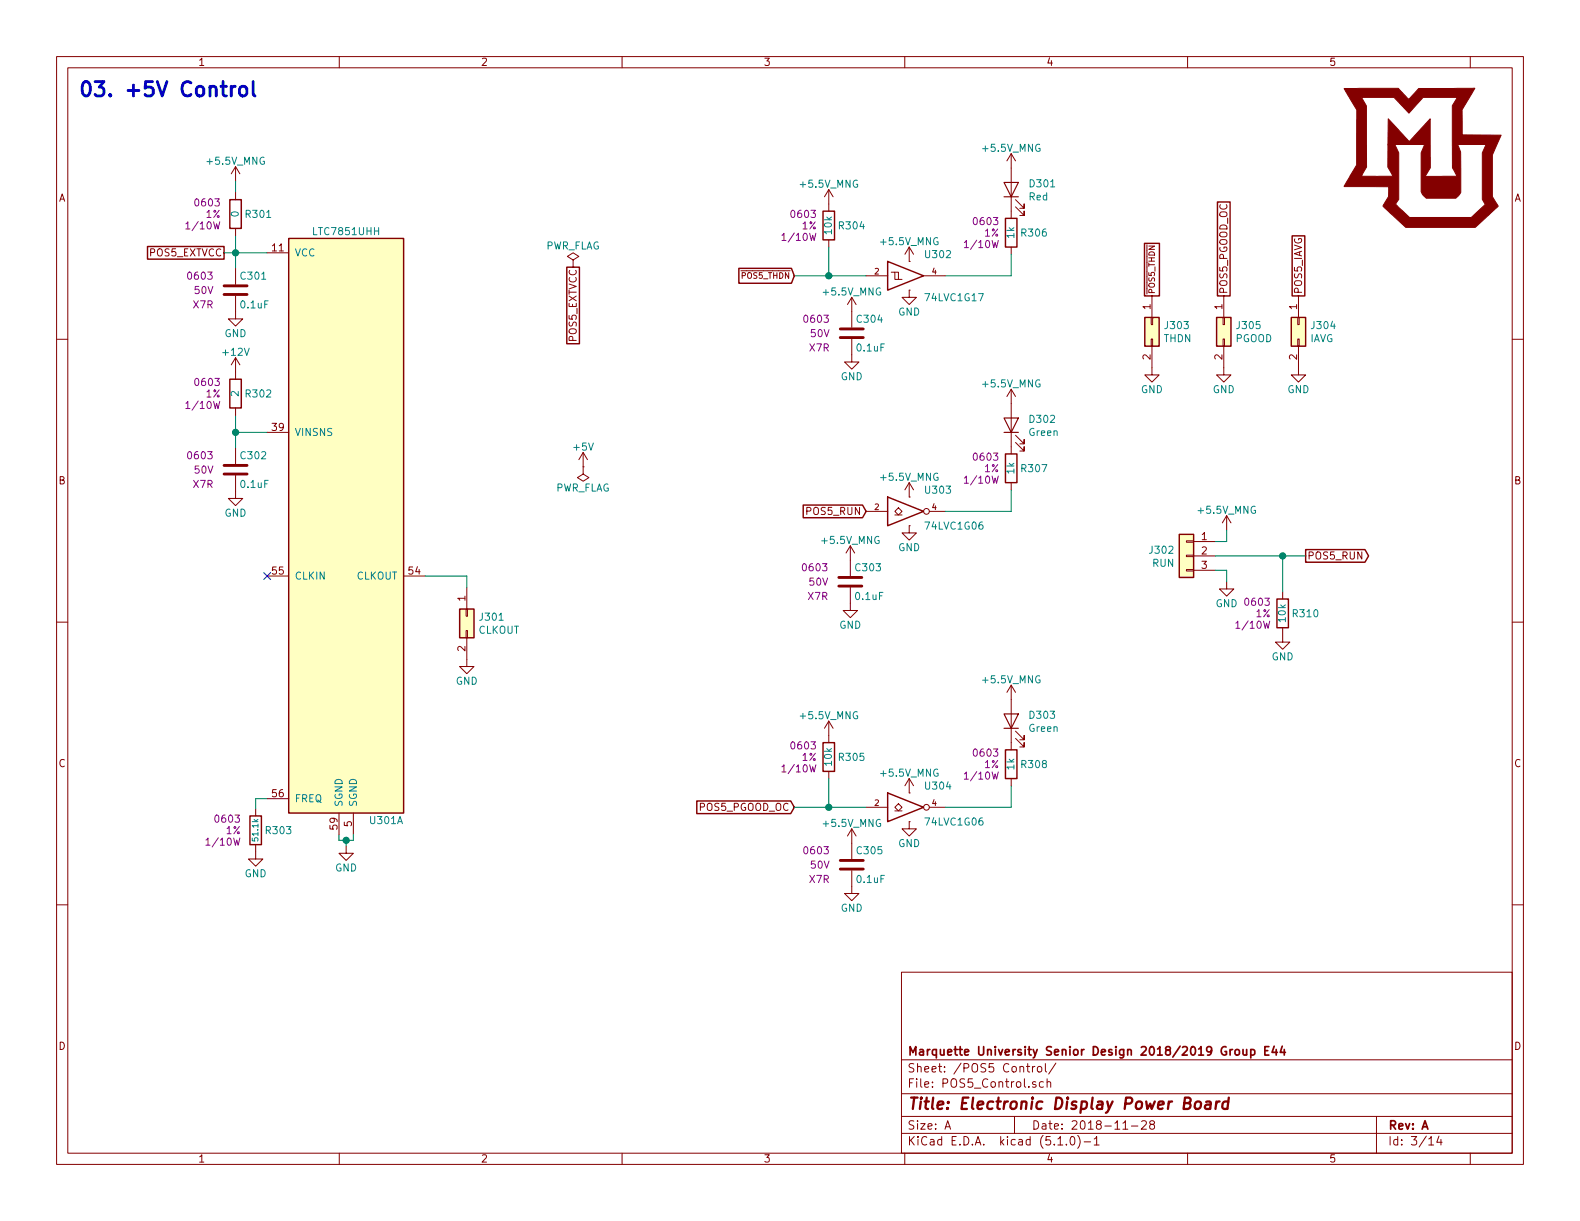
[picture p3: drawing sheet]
EESchema Schematic File Version 4
LIBS:LTC7851_Demo-cache
EELAYER 29 0
EELAYER END
$Descr A 11000 8500
encoding utf-8
Sheet 3 14
Title "Electronic Display Power Board"
Date "2018-11-28"
Rev "A"
Comp "Marquette University Senior Design 2018/2019 Group E44"
Comment1 ""
Comment2 ""
Comment3 ""
Comment4 ""
$EndDescr
$Comp
L LED_Display_Local_Library:LTC7851UHH U301
U 1 1
P 2410 3660
F 0 "U301" H 2810 1610 50  0000 R CNN
F 1 "LTC7851UHH" H 2410 5710 50  0000 C CNN
F 2 "Custom Footprints Library:QFN-58-1EP_9x5mm_Pitch0.4mm" H -240 4360 50  0001 C CNN
F 3 "http://www.analog.com/media/en/technical-documentation/data-sheets/LTC7851.pdf" H 2410 3660 50  0001 C CNN
F 4 "LTC7851IUHH#PBF-ND" H 2410 3660 50  0001 C CNN "Digi-Key PN"
	1    2410 3660
	1    0    0    -1  
$EndComp
$Comp
L power:GND #PWR0306
U 1 1
P 2410 5890
F 0 "#PWR0306" H 2410 5640 50  0001 C CNN
F 1 "GND" H 2410 5740 50  0000 C CNN
F 2 "" H 2410 5890 50  0001 C CNN
F 3 "" H 2410 5890 50  0001 C CNN
	1    2410 5890
	1    0    0    -1  
$EndComp
Wire Wire Line
	2410 5890 2410 5850
Wire Wire Line
	2410 5850 2360 5850
Wire Wire Line
	2360 5850 2360 5810
Wire Wire Line
	2410 5850 2460 5850
Wire Wire Line
	2460 5850 2460 5810
Connection ~ 2410 5850
$Comp
L LED_Display_Local_Library:R_Custom R?
U 1 1
P 1780 5780
AR Path="/5BB86F29/5BBB20F1" Ref="R?"  Part="1" 
AR Path="/5BB9CE4B/5BBB20F1" Ref="R?"  Part="1" 
AR Path="/5BB86F26/5BBB20F1" Ref="R303"  Part="1" 
F 0 "R303" H 1720 5780 50  0000 R CNN
F 1 "51.1k" V 1780 5780 40  0000 C CNN
F 2 "Resistors_SMD:R_0603" H 1780 5780 50  0001 C CNN
F 3 "" H 1780 5780 50  0001 C CNN
F 4 "P51.1KHCT-ND" H 2080 6180 60  0001 C CNN "Digi-Key PN"
F 5 "0603" H 1880 5860 50  0000 L CNN "display_footprint"
F 6 "1%" H 1880 5780 50  0000 L CNN "Tolerance"
F 7 "1/10W" H 1880 5700 50  0000 L CNN "Wattage"
	1    1780 5780
	-1   0    0    -1  
$EndComp
$Comp
L power:GND #PWR0305
U 1 1
P 1780 5930
F 0 "#PWR0305" H 1780 5680 50  0001 C CNN
F 1 "GND" H 1780 5780 50  0000 C CNN
F 2 "" H 1780 5930 50  0001 C CNN
F 3 "" H 1780 5930 50  0001 C CNN
	1    1780 5930
	1    0    0    -1  
$EndComp
Wire Wire Line
	1780 5630 1780 5560
Wire Wire Line
	1780 5560 1860 5560
$Comp
L power:+12V #PWR0303
U 1 1
P 1640 2590
F 0 "#PWR0303" H 1640 2440 50  0001 C CNN
F 1 "+12V" H 1640 2730 50  0000 C CNN
F 2 "" H 1640 2590 50  0001 C CNN
F 3 "" H 1640 2590 50  0001 C CNN
	1    1640 2590
	1    0    0    -1  
$EndComp
$Comp
L LED_Display_Local_Library:+5.5V_MNG #PWR0301
U 1 1
P 1640 1260
F 0 "#PWR0301" H 1640 1110 50  0001 C CNN
F 1 "+5.5V_MNG" H 1640 1400 50  0000 C CNN
F 2 "" H 1640 1260 50  0001 C CNN
F 3 "" H 1640 1260 50  0001 C CNN
	1    1640 1260
	1    0    0    -1  
$EndComp
NoConn ~ 1860 4010
$Comp
L Connector_Generic:Conn_02x01 J301
U 1 1
P 3250 4290
F 0 "J301" V 3254 4370 50  0000 L CNN
F 1 "CLKOUT" V 3345 4370 50  0000 L CNN
F 2 "Pin_Headers:Pin_Header_Straight_1x02_Pitch2.54mm" H 3250 4290 50  0001 C CNN
F 3 "~" H 3250 4290 50  0001 C CNN
	1    3250 4290
	0    1    1    0   
$EndComp
$Comp
L power:GND #PWR0307
U 1 1
P 3250 4590
F 0 "#PWR0307" H 3250 4340 50  0001 C CNN
F 1 "GND" H 3250 4440 50  0000 C CNN
F 2 "" H 3250 4590 50  0001 C CNN
F 3 "" H 3250 4590 50  0001 C CNN
	1    3250 4590
	1    0    0    -1  
$EndComp
Wire Wire Line
	3250 4090 3250 4010
Wire Wire Line
	3250 4010 2960 4010
Text GLabel 5530 5620 0    50   Input ~ 0
POS5_PGOOD_OC
Text GLabel 9090 3870 2    50   Output ~ 0
POS5_RUN
Text GLabel 5530 1920 0    40   Input ~ 0
~POS5_THDN
Text GLabel 9040 2060 1    50   UnSpc ~ 0
POS5_IAVG
$Comp
L power:GND #PWR?
U 1 1
P 1640 2170
AR Path="/5BB86F29/5BCB2082" Ref="#PWR?"  Part="1" 
AR Path="/5BB86F26/5BCB2082" Ref="#PWR0302"  Part="1" 
F 0 "#PWR0302" H 1640 1920 50  0001 C CNN
F 1 "GND" H 1640 2020 50  0000 C CNN
F 2 "" H 1640 2170 50  0001 C CNN
F 3 "" H 1640 2170 50  0001 C CNN
	1    1640 2170
	1    0    0    -1  
$EndComp
Wire Wire Line
	1860 1760 1640 1760
Wire Wire Line
	1640 1760 1640 1640
Wire Wire Line
	1640 1760 1640 1870
Connection ~ 1640 1760
Wire Wire Line
	1640 1340 1640 1260
$Comp
L LED_Display_Local_Library:C_Custom C301
U 1 1
P 1640 2020
F 0 "C301" H 1665 2120 50  0000 L CNN
F 1 "0.1uF" H 1665 1920 50  0000 L CNN
F 2 "Capacitors_SMD:C_0603" H 1678 1870 50  0001 C CNN
F 3 "" H 1665 2120 50  0001 C CNN
F 4 "490-4779-1-ND" H 2065 2520 60  0001 C CNN "Digi-Key PN"
F 5 "0603" H 1490 2120 50  0000 R CNN "display_footprint"
F 6 "50V" H 1490 2020 50  0000 R CNN "Voltage"
F 7 "X7R" H 1490 1920 50  0000 R CNN "Dielectric"
	1    1640 2020
	1    0    0    -1  
$EndComp
$Comp
L LED_Display_Local_Library:R_Custom R?
U 1 1
P 1640 1490
AR Path="/5BB86F29/5BCB209C" Ref="R?"  Part="1" 
AR Path="/5BB86F26/5BCB209C" Ref="R301"  Part="1" 
F 0 "R301" H 1580 1490 50  0000 R CNN
F 1 "0" V 1640 1490 50  0000 C CNN
F 2 "Resistors_SMD:R_0603" H 1640 1490 50  0001 C CNN
F 3 "" H 1640 1490 50  0001 C CNN
F 4 "311-0.0GRCT-ND" H 1940 1890 60  0001 C CNN "Digi-Key PN"
F 5 "0603" H 1740 1570 50  0000 L CNN "display_footprint"
F 6 "1%" H 1740 1490 50  0000 L CNN "Tolerance"
F 7 "1/10W" H 1740 1410 50  0000 L CNN "Wattage"
	1    1640 1490
	-1   0    0    -1  
$EndComp
$Comp
L power:GND #PWR?
U 1 1
P 1640 3420
AR Path="/5BB86F29/5BCB2CD0" Ref="#PWR?"  Part="1" 
AR Path="/5BB86F26/5BCB2CD0" Ref="#PWR0304"  Part="1" 
F 0 "#PWR0304" H 1640 3170 50  0001 C CNN
F 1 "GND" H 1640 3270 50  0000 C CNN
F 2 "" H 1640 3420 50  0001 C CNN
F 3 "" H 1640 3420 50  0001 C CNN
	1    1640 3420
	1    0    0    -1  
$EndComp
Wire Wire Line
	1860 3010 1640 3010
Wire Wire Line
	1640 3010 1640 2890
Wire Wire Line
	1640 3010 1640 3120
Connection ~ 1640 3010
$Comp
L LED_Display_Local_Library:C_Custom C302
U 1 1
P 1640 3270
F 0 "C302" H 1665 3370 50  0000 L CNN
F 1 "0.1uF" H 1665 3170 50  0000 L CNN
F 2 "Capacitors_SMD:C_0603" H 1678 3120 50  0001 C CNN
F 3 "" H 1665 3370 50  0001 C CNN
F 4 "490-4779-1-ND" H 2065 3770 60  0001 C CNN "Digi-Key PN"
F 5 "0603" H 1490 3370 50  0000 R CNN "display_footprint"
F 6 "50V" H 1490 3270 50  0000 R CNN "Voltage"
F 7 "X7R" H 1490 3170 50  0000 R CNN "Dielectric"
	1    1640 3270
	1    0    0    -1  
$EndComp
$Comp
L LED_Display_Local_Library:R_Custom R?
U 1 1
P 1640 2740
AR Path="/5BB86F29/5BCB2CE9" Ref="R?"  Part="1" 
AR Path="/5BB86F26/5BCB2CE9" Ref="R302"  Part="1" 
F 0 "R302" H 1580 2740 50  0000 R CNN
F 1 "2" V 1640 2740 50  0000 C CNN
F 2 "Resistors_SMD:R_0603" H 1640 2740 50  0001 C CNN
F 3 "" H 1640 2740 50  0001 C CNN
F 4 "RMCF0603FT2R00CT-ND" H 1940 3140 60  0001 C CNN "Digi-Key PN"
F 5 "0603" H 1740 2820 50  0000 L CNN "display_footprint"
F 6 "1%" H 1740 2740 50  0000 L CNN "Tolerance"
F 7 "1/10W" H 1740 2660 50  0000 L CNN "Wattage"
	1    1640 2740
	-1   0    0    -1  
$EndComp
Text GLabel 1560 1760 0    50   UnSpc ~ 0
POS5_EXTVCC
Wire Wire Line
	1560 1760 1640 1760
$Comp
L Connector_Generic:Conn_01x03 J302
U 1 1
P 8260 3870
F 0 "J302" H 8340 3912 50  0000 L CNN
F 1 "RUN" H 8340 3821 50  0000 L CNN
F 2 "Pin_Headers:Pin_Header_Straight_1x03_Pitch2.54mm" H 8260 3870 50  0001 C CNN
F 3 "~" H 8260 3870 50  0001 C CNN
	1    8260 3870
	-1   0    0    -1  
$EndComp
$Comp
L LED_Display_Local_Library:R_Custom R?
U 1 1
P 8930 4270
AR Path="/5BB2595E/5BD5742A" Ref="R?"  Part="1" 
AR Path="/5BAAE0FA/5BD5742A" Ref="R?"  Part="1" 
AR Path="/5BB86F23/5BD5742A" Ref="R?"  Part="1" 
AR Path="/5BB86F26/5BD5742A" Ref="R310"  Part="1" 
F 0 "R310" H 8870 4270 50  0000 R CNN
F 1 "10k" V 8930 4270 50  0000 C CNN
F 2 "Resistors_SMD:R_0603" H 8930 4270 50  0001 C CNN
F 3 "" H 8930 4270 50  0001 C CNN
F 4 "RHM10KADCT-ND" H 9230 4670 60  0001 C CNN "Digi-Key PN"
F 5 "0603" H 9010 4350 50  0000 L CNN "display_footprint"
F 6 "1%" H 9010 4270 50  0000 L CNN "Tolerance"
F 7 "1/10W" H 9010 4190 50  0000 L CNN "Wattage"
	1    8930 4270
	-1   0    0    -1  
$EndComp
Wire Wire Line
	8930 4120 8930 3870
Connection ~ 8930 3870
Wire Wire Line
	8930 3870 9090 3870
$Comp
L power:GND #PWR0330
U 1 1
P 8930 4420
F 0 "#PWR0330" H 8930 4170 50  0001 C CNN
F 1 "GND" H 8930 4270 50  0000 C CNN
F 2 "" H 8930 4420 50  0001 C CNN
F 3 "" H 8930 4420 50  0001 C CNN
	1    8930 4420
	1    0    0    -1  
$EndComp
$Comp
L power:GND #PWR0327
U 1 1
P 8540 4050
F 0 "#PWR0327" H 8540 3800 50  0001 C CNN
F 1 "GND" H 8540 3900 50  0000 C CNN
F 2 "" H 8540 4050 50  0001 C CNN
F 3 "" H 8540 4050 50  0001 C CNN
	1    8540 4050
	1    0    0    -1  
$EndComp
$Comp
L LED_Display_Local_Library:+5.5V_MNG #PWR0326
U 1 1
P 8540 3690
F 0 "#PWR0326" H 8540 3540 50  0001 C CNN
F 1 "+5.5V_MNG" H 8540 3830 50  0000 C CNN
F 2 "" H 8540 3690 50  0001 C CNN
F 3 "" H 8540 3690 50  0001 C CNN
	1    8540 3690
	1    0    0    -1  
$EndComp
Wire Wire Line
	8540 3690 8540 3770
Wire Wire Line
	8540 3770 8460 3770
Wire Wire Line
	8540 4050 8540 3970
Wire Wire Line
	8540 3970 8460 3970
Wire Wire Line
	8460 3870 8930 3870
$Comp
L LED_Display_Local_Library:74LVC1G06_Power U303
U 1 1
P 6330 3560
F 0 "U303" H 6430 3710 50  0000 L CNN
F 1 "74LVC1G06" H 6430 3460 50  0000 L CNN
F 2 "TO_SOT_Packages_SMD:SOT-353_SC-70-5" H 6330 3610 50  0001 C CNN
F 3 "http://www.ti.com/lit/ds/symlink/sn74lvc1g06.pdf" H 6330 3560 50  0001 C CNN
F 4 "296-8484-1-ND" H 6330 3560 50  0001 C CNN "Digi-Key PN"
	1    6330 3560
	1    0    0    -1  
$EndComp
$Comp
L LED_Display_Local_Library:+5.5V_MNG #PWR0319
U 1 1
P 6330 3460
F 0 "#PWR0319" H 6330 3310 50  0001 C CNN
F 1 "+5.5V_MNG" H 6330 3600 50  0000 C CNN
F 2 "" H 6330 3460 50  0001 C CNN
F 3 "" H 6330 3460 50  0001 C CNN
	1    6330 3460
	1    0    0    -1  
$EndComp
$Comp
L power:GND #PWR0320
U 1 1
P 6330 3660
F 0 "#PWR0320" H 6330 3410 50  0001 C CNN
F 1 "GND" H 6330 3510 50  0000 C CNN
F 2 "" H 6330 3660 50  0001 C CNN
F 3 "" H 6330 3660 50  0001 C CNN
	1    6330 3660
	1    0    0    -1  
$EndComp
Text GLabel 6030 3560 0    50   Input ~ 0
POS5_RUN
$Comp
L LED_Display_Local_Library:R_Custom R?
U 1 1
P 7040 3260
AR Path="/5BB2595E/5BD59AD5" Ref="R?"  Part="1" 
AR Path="/5BAAE0FA/5BD59AD5" Ref="R?"  Part="1" 
AR Path="/5BB86F23/5BD59AD5" Ref="R?"  Part="1" 
AR Path="/5BB86F26/5BD59AD5" Ref="R307"  Part="1" 
F 0 "R307" H 6980 3260 50  0000 R CNN
F 1 "1k" V 7040 3260 50  0000 C CNN
F 2 "Resistors_SMD:R_0603" H 7040 3260 50  0001 C CNN
F 3 "" H 7040 3260 50  0001 C CNN
F 4 "RHM1.0KDCT-ND" H 7340 3660 60  0001 C CNN "Digi-Key PN"
F 5 "0603" H 7120 3340 50  0000 L CNN "display_footprint"
F 6 "1%" H 7120 3260 50  0000 L CNN "Tolerance"
F 7 "1/10W" H 7120 3180 50  0000 L CNN "Wattage"
	1    7040 3260
	-1   0    0    -1  
$EndComp
Wire Wire Line
	7040 3410 7040 3560
Wire Wire Line
	7040 3560 6580 3560
$Comp
L Device:LED D302
U 1 1
P 7040 2960
F 0 "D302" V 7078 2843 50  0000 R CNN
F 1 "Green" V 6987 2843 50  0000 R CNN
F 2 "LEDs:LED_0603" H 7040 2960 50  0001 C CNN
F 3 "~" H 7040 2960 50  0001 C CNN
F 4 "160-1446-1-ND" H 0   0   50  0001 C CNN "Digi-Key PN"
	1    7040 2960
	0    -1   -1   0   
$EndComp
$Comp
L LED_Display_Local_Library:+5.5V_MNG #PWR0324
U 1 1
P 7040 2810
F 0 "#PWR0324" H 7040 2660 50  0001 C CNN
F 1 "+5.5V_MNG" H 7040 2950 50  0000 C CNN
F 2 "" H 7040 2810 50  0001 C CNN
F 3 "" H 7040 2810 50  0001 C CNN
	1    7040 2810
	1    0    0    -1  
$EndComp
$Comp
L LED_Display_Local_Library:74LVC1G06_Power U304
U 1 1
P 6330 5620
F 0 "U304" H 6430 5770 50  0000 L CNN
F 1 "74LVC1G06" H 6430 5520 50  0000 L CNN
F 2 "TO_SOT_Packages_SMD:SOT-353_SC-70-5" H 6330 5670 50  0001 C CNN
F 3 "http://www.ti.com/lit/ds/symlink/sn74lvc1g06.pdf" H 6330 5620 50  0001 C CNN
F 4 "296-8484-1-ND" H 6330 5620 50  0001 C CNN "Digi-Key PN"
	1    6330 5620
	1    0    0    -1  
$EndComp
$Comp
L LED_Display_Local_Library:+5.5V_MNG #PWR0321
U 1 1
P 6330 5520
F 0 "#PWR0321" H 6330 5370 50  0001 C CNN
F 1 "+5.5V_MNG" H 6330 5660 50  0000 C CNN
F 2 "" H 6330 5520 50  0001 C CNN
F 3 "" H 6330 5520 50  0001 C CNN
	1    6330 5520
	1    0    0    -1  
$EndComp
$Comp
L power:GND #PWR0322
U 1 1
P 6330 5720
F 0 "#PWR0322" H 6330 5470 50  0001 C CNN
F 1 "GND" H 6330 5570 50  0000 C CNN
F 2 "" H 6330 5720 50  0001 C CNN
F 3 "" H 6330 5720 50  0001 C CNN
	1    6330 5720
	1    0    0    -1  
$EndComp
$Comp
L LED_Display_Local_Library:R_Custom R?
U 1 1
P 7040 5320
AR Path="/5BB2595E/5BD5A7A3" Ref="R?"  Part="1" 
AR Path="/5BAAE0FA/5BD5A7A3" Ref="R?"  Part="1" 
AR Path="/5BB86F23/5BD5A7A3" Ref="R?"  Part="1" 
AR Path="/5BB86F26/5BD5A7A3" Ref="R308"  Part="1" 
F 0 "R308" H 6980 5320 50  0000 R CNN
F 1 "1k" V 7040 5320 50  0000 C CNN
F 2 "Resistors_SMD:R_0603" H 7040 5320 50  0001 C CNN
F 3 "" H 7040 5320 50  0001 C CNN
F 4 "RHM1.0KDCT-ND" H 7340 5720 60  0001 C CNN "Digi-Key PN"
F 5 "0603" H 7120 5400 50  0000 L CNN "display_footprint"
F 6 "1%" H 7120 5320 50  0000 L CNN "Tolerance"
F 7 "1/10W" H 7120 5240 50  0000 L CNN "Wattage"
	1    7040 5320
	-1   0    0    -1  
$EndComp
Wire Wire Line
	7040 5470 7040 5620
Wire Wire Line
	7040 5620 6580 5620
$Comp
L Device:LED D303
U 1 1
P 7040 5020
F 0 "D303" V 7078 4903 50  0000 R CNN
F 1 "Green" V 6987 4903 50  0000 R CNN
F 2 "LEDs:LED_0603" H 7040 5020 50  0001 C CNN
F 3 "~" H 7040 5020 50  0001 C CNN
F 4 "160-1446-1-ND" H 0   0   50  0001 C CNN "Digi-Key PN"
	1    7040 5020
	0    -1   -1   0   
$EndComp
$Comp
L LED_Display_Local_Library:+5.5V_MNG #PWR0325
U 1 1
P 7040 4870
F 0 "#PWR0325" H 7040 4720 50  0001 C CNN
F 1 "+5.5V_MNG" H 7040 5010 50  0000 C CNN
F 2 "" H 7040 4870 50  0001 C CNN
F 3 "" H 7040 4870 50  0001 C CNN
	1    7040 4870
	1    0    0    -1  
$EndComp
$Comp
L LED_Display_Local_Library:R_Custom R?
U 1 1
P 5770 5270
AR Path="/5BB2595E/5BD5AFD2" Ref="R?"  Part="1" 
AR Path="/5BAAE0FA/5BD5AFD2" Ref="R?"  Part="1" 
AR Path="/5BB86F23/5BD5AFD2" Ref="R?"  Part="1" 
AR Path="/5BB86F26/5BD5AFD2" Ref="R305"  Part="1" 
F 0 "R305" H 5710 5270 50  0000 R CNN
F 1 "10k" V 5770 5270 50  0000 C CNN
F 2 "Resistors_SMD:R_0603" H 5770 5270 50  0001 C CNN
F 3 "" H 5770 5270 50  0001 C CNN
F 4 "RHM10KADCT-ND" H 6070 5670 60  0001 C CNN "Digi-Key PN"
F 5 "0603" H 5850 5350 50  0000 L CNN "display_footprint"
F 6 "1%" H 5850 5270 50  0000 L CNN "Tolerance"
F 7 "1/10W" H 5850 5190 50  0000 L CNN "Wattage"
	1    5770 5270
	-1   0    0    -1  
$EndComp
Wire Wire Line
	5770 5420 5770 5620
Wire Wire Line
	5770 5620 5530 5620
Wire Wire Line
	5770 5620 6030 5620
Connection ~ 5770 5620
$Comp
L LED_Display_Local_Library:+5.5V_MNG #PWR0310
U 1 1
P 5770 5120
F 0 "#PWR0310" H 5770 4970 50  0001 C CNN
F 1 "+5.5V_MNG" H 5770 5260 50  0000 C CNN
F 2 "" H 5770 5120 50  0001 C CNN
F 3 "" H 5770 5120 50  0001 C CNN
	1    5770 5120
	1    0    0    -1  
$EndComp
$Comp
L LED_Display_Local_Library:C_Custom C305
U 1 1
P 5930 6020
F 0 "C305" H 5955 6120 50  0000 L CNN
F 1 "0.1uF" H 5955 5920 50  0000 L CNN
F 2 "Capacitors_SMD:C_0603" H 5968 5870 50  0001 C CNN
F 3 "" H 5955 6120 50  0001 C CNN
F 4 "490-4779-1-ND" H 6355 6520 60  0001 C CNN "Digi-Key PN"
F 5 "0603" H 5780 6120 50  0000 R CNN "display_footprint"
F 6 "50V" H 5780 6020 50  0000 R CNN "Voltage"
F 7 "X7R" H 5780 5920 50  0000 R CNN "Dielectric"
	1    5930 6020
	1    0    0    -1  
$EndComp
$Comp
L LED_Display_Local_Library:+5.5V_MNG #PWR0315
U 1 1
P 5930 5870
F 0 "#PWR0315" H 5930 5720 50  0001 C CNN
F 1 "+5.5V_MNG" H 5930 6010 50  0000 C CNN
F 2 "" H 5930 5870 50  0001 C CNN
F 3 "" H 5930 5870 50  0001 C CNN
	1    5930 5870
	1    0    0    -1  
$EndComp
$Comp
L power:GND #PWR0316
U 1 1
P 5930 6170
F 0 "#PWR0316" H 5930 5920 50  0001 C CNN
F 1 "GND" H 5930 6020 50  0000 C CNN
F 2 "" H 5930 6170 50  0001 C CNN
F 3 "" H 5930 6170 50  0001 C CNN
	1    5930 6170
	1    0    0    -1  
$EndComp
$Comp
L LED_Display_Local_Library:C_Custom C303
U 1 1
P 5920 4050
F 0 "C303" H 5945 4150 50  0000 L CNN
F 1 "0.1uF" H 5945 3950 50  0000 L CNN
F 2 "Capacitors_SMD:C_0603" H 5958 3900 50  0001 C CNN
F 3 "" H 5945 4150 50  0001 C CNN
F 4 "490-4779-1-ND" H 6345 4550 60  0001 C CNN "Digi-Key PN"
F 5 "0603" H 5770 4150 50  0000 R CNN "display_footprint"
F 6 "50V" H 5770 4050 50  0000 R CNN "Voltage"
F 7 "X7R" H 5770 3950 50  0000 R CNN "Dielectric"
	1    5920 4050
	1    0    0    -1  
$EndComp
$Comp
L LED_Display_Local_Library:+5.5V_MNG #PWR0311
U 1 1
P 5920 3900
F 0 "#PWR0311" H 5920 3750 50  0001 C CNN
F 1 "+5.5V_MNG" H 5920 4040 50  0000 C CNN
F 2 "" H 5920 3900 50  0001 C CNN
F 3 "" H 5920 3900 50  0001 C CNN
	1    5920 3900
	1    0    0    -1  
$EndComp
$Comp
L power:GND #PWR0312
U 1 1
P 5920 4200
F 0 "#PWR0312" H 5920 3950 50  0001 C CNN
F 1 "GND" H 5920 4050 50  0000 C CNN
F 2 "" H 5920 4200 50  0001 C CNN
F 3 "" H 5920 4200 50  0001 C CNN
	1    5920 4200
	1    0    0    -1  
$EndComp
$Comp
L LED_Display_Local_Library:+5.5V_MNG #PWR0317
U 1 1
P 6330 1820
F 0 "#PWR0317" H 6330 1670 50  0001 C CNN
F 1 "+5.5V_MNG" H 6330 1960 50  0000 C CNN
F 2 "" H 6330 1820 50  0001 C CNN
F 3 "" H 6330 1820 50  0001 C CNN
	1    6330 1820
	1    0    0    -1  
$EndComp
$Comp
L power:GND #PWR0318
U 1 1
P 6330 2020
F 0 "#PWR0318" H 6330 1770 50  0001 C CNN
F 1 "GND" H 6330 1870 50  0000 C CNN
F 2 "" H 6330 2020 50  0001 C CNN
F 3 "" H 6330 2020 50  0001 C CNN
	1    6330 2020
	1    0    0    -1  
$EndComp
$Comp
L LED_Display_Local_Library:R_Custom R?
U 1 1
P 7040 1620
AR Path="/5BB2595E/5BD5F138" Ref="R?"  Part="1" 
AR Path="/5BAAE0FA/5BD5F138" Ref="R?"  Part="1" 
AR Path="/5BB86F23/5BD5F138" Ref="R?"  Part="1" 
AR Path="/5BB86F26/5BD5F138" Ref="R306"  Part="1" 
F 0 "R306" H 6980 1620 50  0000 R CNN
F 1 "1k" V 7040 1620 50  0000 C CNN
F 2 "Resistors_SMD:R_0603" H 7040 1620 50  0001 C CNN
F 3 "" H 7040 1620 50  0001 C CNN
F 4 "RHM1.0KDCT-ND" H 7340 2020 60  0001 C CNN "Digi-Key PN"
F 5 "0603" H 7120 1700 50  0000 L CNN "display_footprint"
F 6 "1%" H 7120 1620 50  0000 L CNN "Tolerance"
F 7 "1/10W" H 7120 1540 50  0000 L CNN "Wattage"
	1    7040 1620
	-1   0    0    -1  
$EndComp
Wire Wire Line
	7040 1770 7040 1920
Wire Wire Line
	7040 1920 6580 1920
$Comp
L Device:LED D301
U 1 1
P 7040 1320
F 0 "D301" V 7078 1202 50  0000 R CNN
F 1 "Red" V 6987 1202 50  0000 R CNN
F 2 "LEDs:LED_0603" H 7040 1320 50  0001 C CNN
F 3 "~" H 7040 1320 50  0001 C CNN
F 4 "160-1447-1-ND" H 0   0   50  0001 C CNN "Digi-Key PN"
	1    7040 1320
	0    -1   -1   0   
$EndComp
$Comp
L LED_Display_Local_Library:+5.5V_MNG #PWR0323
U 1 1
P 7040 1170
F 0 "#PWR0323" H 7040 1020 50  0001 C CNN
F 1 "+5.5V_MNG" H 7040 1310 50  0000 C CNN
F 2 "" H 7040 1170 50  0001 C CNN
F 3 "" H 7040 1170 50  0001 C CNN
	1    7040 1170
	1    0    0    -1  
$EndComp
$Comp
L LED_Display_Local_Library:R_Custom R?
U 1 1
P 5770 1570
AR Path="/5BB2595E/5BD5F152" Ref="R?"  Part="1" 
AR Path="/5BAAE0FA/5BD5F152" Ref="R?"  Part="1" 
AR Path="/5BB86F23/5BD5F152" Ref="R?"  Part="1" 
AR Path="/5BB86F26/5BD5F152" Ref="R304"  Part="1" 
F 0 "R304" H 5710 1570 50  0000 R CNN
F 1 "10k" V 5770 1570 50  0000 C CNN
F 2 "Resistors_SMD:R_0603" H 5770 1570 50  0001 C CNN
F 3 "" H 5770 1570 50  0001 C CNN
F 4 "RHM10KADCT-ND" H 6070 1970 60  0001 C CNN "Digi-Key PN"
F 5 "0603" H 5850 1650 50  0000 L CNN "display_footprint"
F 6 "1%" H 5850 1570 50  0000 L CNN "Tolerance"
F 7 "1/10W" H 5850 1490 50  0000 L CNN "Wattage"
	1    5770 1570
	-1   0    0    -1  
$EndComp
Wire Wire Line
	5770 1720 5770 1920
Wire Wire Line
	5770 1920 5530 1920
Wire Wire Line
	5770 1920 6030 1920
Connection ~ 5770 1920
$Comp
L LED_Display_Local_Library:+5.5V_MNG #PWR0309
U 1 1
P 5770 1420
F 0 "#PWR0309" H 5770 1270 50  0001 C CNN
F 1 "+5.5V_MNG" H 5770 1560 50  0000 C CNN
F 2 "" H 5770 1420 50  0001 C CNN
F 3 "" H 5770 1420 50  0001 C CNN
	1    5770 1420
	1    0    0    -1  
$EndComp
$Comp
L LED_Display_Local_Library:C_Custom C304
U 1 1
P 5930 2320
F 0 "C304" H 5955 2420 50  0000 L CNN
F 1 "0.1uF" H 5955 2220 50  0000 L CNN
F 2 "Capacitors_SMD:C_0603" H 5968 2170 50  0001 C CNN
F 3 "" H 5955 2420 50  0001 C CNN
F 4 "490-4779-1-ND" H 6355 2820 60  0001 C CNN "Digi-Key PN"
F 5 "0603" H 5780 2420 50  0000 R CNN "display_footprint"
F 6 "50V" H 5780 2320 50  0000 R CNN "Voltage"
F 7 "X7R" H 5780 2220 50  0000 R CNN "Dielectric"
	1    5930 2320
	1    0    0    -1  
$EndComp
$Comp
L LED_Display_Local_Library:+5.5V_MNG #PWR0313
U 1 1
P 5930 2170
F 0 "#PWR0313" H 5930 2020 50  0001 C CNN
F 1 "+5.5V_MNG" H 5930 2310 50  0000 C CNN
F 2 "" H 5930 2170 50  0001 C CNN
F 3 "" H 5930 2170 50  0001 C CNN
	1    5930 2170
	1    0    0    -1  
$EndComp
$Comp
L power:GND #PWR0314
U 1 1
P 5930 2470
F 0 "#PWR0314" H 5930 2220 50  0001 C CNN
F 1 "GND" H 5930 2320 50  0000 C CNN
F 2 "" H 5930 2470 50  0001 C CNN
F 3 "" H 5930 2470 50  0001 C CNN
	1    5930 2470
	1    0    0    -1  
$EndComp
$Comp
L LED_Display_Local_Library:74LVC1G17_Power U302
U 1 1
P 6330 1920
F 0 "U302" H 6430 2070 50  0000 L CNN
F 1 "74LVC1G17" H 6430 1770 50  0000 L CNN
F 2 "TO_SOT_Packages_SMD:SOT-353_SC-70-5" H 6330 1920 50  0001 C CNN
F 3 "http://www.ti.com/lit/sg/scyt129e/scyt129e.pdf" H 6430 2070 50  0001 C CNN
F 4 "296-11934-1-ND" H 6330 1920 50  0001 C CNN "Digi-Key PN"
	1    6330 1920
	1    0    0    -1  
$EndComp
$Comp
L Connector_Generic:Conn_02x01 J304
U 1 1
P 9040 2260
F 0 "J304" V 9044 2340 50  0000 L CNN
F 1 "IAVG" V 9135 2340 50  0000 L CNN
F 2 "Pin_Headers:Pin_Header_Straight_1x02_Pitch2.54mm" H 9040 2260 50  0001 C CNN
F 3 "~" H 9040 2260 50  0001 C CNN
	1    9040 2260
	0    1    1    0   
$EndComp
$Comp
L power:GND #PWR0331
U 1 1
P 9040 2560
F 0 "#PWR0331" H 9040 2310 50  0001 C CNN
F 1 "GND" H 9040 2410 50  0000 C CNN
F 2 "" H 9040 2560 50  0001 C CNN
F 3 "" H 9040 2560 50  0001 C CNN
	1    9040 2560
	1    0    0    -1  
$EndComp
$Comp
L power:PWR_FLAG #FLG0301
U 1 1
P 4060 3250
F 0 "#FLG0301" H 4060 3325 50  0001 C CNN
F 1 "PWR_FLAG" H 4060 3400 50  0000 C CNN
F 2 "" H 4060 3250 50  0001 C CNN
F 3 "~" H 4060 3250 50  0001 C CNN
	1    4060 3250
	-1   0    0    1   
$EndComp
$Comp
L power:+5V #PWR0308
U 1 1
P 4060 3250
F 0 "#PWR0308" H 4060 3100 50  0001 C CNN
F 1 "+5V" H 4060 3390 50  0000 C CNN
F 2 "" H 4060 3250 50  0001 C CNN
F 3 "" H 4060 3250 50  0001 C CNN
	1    4060 3250
	1    0    0    -1  
$EndComp
Text GLabel 3990 1860 3    50   UnSpc ~ 0
POS5_EXTVCC
$Comp
L power:PWR_FLAG #FLG0101
U 1 1
P 3990 1860
F 0 "#FLG0101" H 3990 1935 50  0001 C CNN
F 1 "PWR_FLAG" H 3990 2010 50  0000 C CNN
F 2 "" H 3990 1860 50  0001 C CNN
F 3 "~" H 3990 1860 50  0001 C CNN
	1    3990 1860
	1    0    0    -1  
$EndComp
Text Notes 540  690  0    100  ~ 20
03. +5V Control
$Comp
L Connector_Generic:Conn_02x01 J305
U 1 1
P 8520 2260
F 0 "J305" V 8524 2340 50  0000 L CNN
F 1 "PGOOD" V 8615 2340 50  0000 L CNN
F 2 "Pin_Headers:Pin_Header_Straight_1x02_Pitch2.54mm" H 8520 2260 50  0001 C CNN
F 3 "~" H 8520 2260 50  0001 C CNN
	1    8520 2260
	0    1    1    0   
$EndComp
$Comp
L power:GND #PWR0329
U 1 1
P 8520 2560
F 0 "#PWR0329" H 8520 2310 50  0001 C CNN
F 1 "GND" H 8520 2410 50  0000 C CNN
F 2 "" H 8520 2560 50  0001 C CNN
F 3 "" H 8520 2560 50  0001 C CNN
	1    8520 2560
	1    0    0    -1  
$EndComp
Text GLabel 8520 2060 1    50   UnSpc ~ 0
POS5_PGOOD_OC
$Comp
L Connector_Generic:Conn_02x01 J303
U 1 1
P 8020 2260
F 0 "J303" V 8024 2340 50  0000 L CNN
F 1 "THDN" V 8115 2340 50  0000 L CNN
F 2 "Pin_Headers:Pin_Header_Straight_1x02_Pitch2.54mm" H 8020 2260 50  0001 C CNN
F 3 "~" H 8020 2260 50  0001 C CNN
	1    8020 2260
	0    1    1    0   
$EndComp
$Comp
L power:GND #PWR0328
U 1 1
P 8020 2560
F 0 "#PWR0328" H 8020 2310 50  0001 C CNN
F 1 "GND" H 8020 2410 50  0000 C CNN
F 2 "" H 8020 2560 50  0001 C CNN
F 3 "" H 8020 2560 50  0001 C CNN
	1    8020 2560
	1    0    0    -1  
$EndComp
Text GLabel 8020 2060 1    40   UnSpc ~ 0
~POS5_THDN
$Comp
L LED_Display_Local_Library:MU_Logo #G?
U 1 1
P 9900 1100
F 0 "#G?" H 9900 614 60  0001 C CNN
F 1 "MU_Logo" H 9900 1586 60  0001 C CNN
F 2 "" H 9900 1100 50  0001 C CNN
F 3 "" H 9900 1100 50  0001 C CNN
	1    9900 1100
	1    0    0    -1  
$EndComp
$EndSCHEMATC
